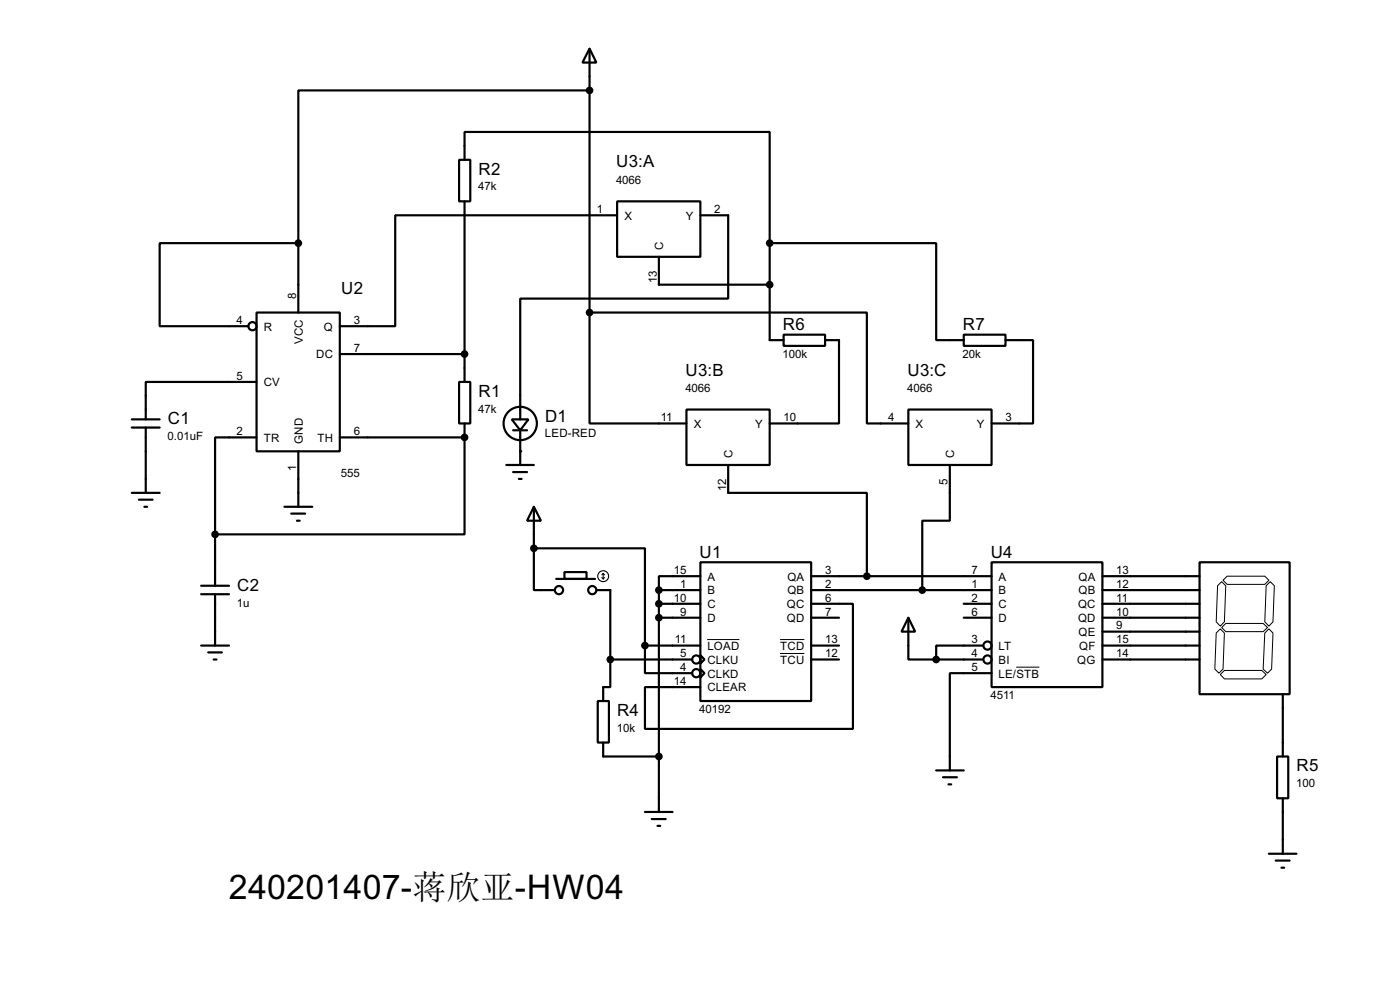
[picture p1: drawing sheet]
<svg xmlns="http://www.w3.org/2000/svg" width="256mm" height="180mm" viewBox="0 0 256 180" stroke-linecap="round" stroke-linejoin="round" font-family="sans-serif">
<g fill="none" stroke="#000" stroke-width=".4">
<path d="M108 8.9l1.3 2.6h-2.6zM108 16.6h-53.3v27.9M108 8.9v48.3M84.1 29.3h2.1v7.6h-2.1zM85.1 29.3v-5.1h55.9v20.3M85.1 36.9v33M113.1 36.9h15.2v10.1h-15.2zM113.1 39.4h-40.7v20.3h-10.1M128.3 39.4h5.1v15.3h-38.1v22.1M47 57.2h15.3v25.4h-15.3zM54.7 44.5h-25.4v15.2h16.2M54.7 44.5v12.7"/>
<path d="M108 57.2h50.8v20.3h7.6M108 57.2v20.3h17.8M120.7 47v5.1h20.3M141 44.5h30.5v17.8h5.1M141 44.5v17.8h2.6M24.2 78.3h5.1M24.2 76.8h5.1M26.7 78.3v11.9M47 69.9h-20.3v6.9M62.3 64.8h22.8M84.1 69.9h2.1v7.6h-2.1zM85.1 77.5v2.6"/>
<path d="M93.8 76.8h3l-1.5 2zM94 78.8h2.6M95.3 78.8v6.3M125.8 75h15.2v10.1h-15.2zM143.6 61.3h7.6v2h-7.6zM151.2 62.3h2.5v15.2h-12.7M166.4 75h15.3v10.1h-15.3zM176.6 61.3h7.6v2h-7.6zM184.2 62.3h5.1v15.2h-7.6M24.2 90.2h5.1M25.5 91.5h2.5M26.5 92.8h.5"/>
<path d="M39.4 97.8v9.4M47 80.1h-7.6v17.7M52.1 92.8h5.1M53.4 94h2.5M54.4 95.3h.5M54.7 82.6v10.2M62.3 80.1h22.8M85.1 80.1v17.7h-45.7M92.8 85.1h5M94 86.4h2.6M95.1 87.7h.5M97.8 92.8l1.3 2.5h-2.5z"/>
<path d="M97.8 92.8v7.6M133.4 85.1v5.1h25.4v15.3M174 85.1v10.2h-5v12.7M36.9 118.2h5.1M36.9 107.2h5.1M36.9 108.8h5.1M38.2 119.4h2.5M39.4 108.8v9.4M97.8 100.4h20.4v17.8M97.8 100.4v7.6h3.9M101.9 106h7.1M103.4 104.7h4.1v1.3h-4.1z"/>
<path d="M109.3 108h2.5v12.7M118.2 118.2v5h8.6M118.2 118.2h10.1M120.7 108h7.6M120.7 110.5h7.6M120.7 113.1h7.6M120.7 108v40.6M128.3 102.9h20.3v25.4h-20.3zM128.3 119.9l.8 .8-.8 .8zM128.3 105.5h-7.6v2.5M148.6 110.5h7.7v22.9h-38.1v-7.6h10.1M148.6 105.5h33.1"/>
<path d="M148.6 108h33.1M148.6 113.1h5.1M148.6 118.2h5.1M166.4 113.1l1.3 2.5h-2.5zM166.4 113.1v7.6h5.1M176.6 110.5h5.1M176.6 113.1h5.1M180.1 118.2h-8.6v2.5M181.7 102.9h20.3v22.9h-20.3zM202 105.5h17.8M202 108h17.8M202 110.5h17.8"/>
<path d="M202 113.1h17.8M202 115.6h17.8M202 118.2h17.8M219.8 102.9h16.5v24.2h-16.5zM39.2 120.7h.5M109.5 128.3h2.1v7.6h-2.1zM110.5 135.9v2.6h10.2M111.8 120.7v5.1h-1.3v2.5M111.8 120.7h15M128.3 122.5l.8 .7-.8 .8zM148.6 120.7h5.1M171.5 120.7h8.6"/>
<path d="M181.7 123.2h-7.7v17.8M202 120.7h17.8M234 138.5h2v7.6h-2zM235 127.1v11.4M118.2 148.6h5M119.4 149.9h2.6M120.5 151.2h.5M171.5 141h5.1M172.8 142.3h2.5M173.8 143.6h.5M232.5 156.3h5M233.7 157.5h2.6"/>
<path d="M234.8 158.8h.5M235 146.1v10.2"/>
<circle cx="46.2" cy="59.7" r=".75"/>
<circle cx="95.3" cy="77.5" r="3.1"/>
<circle cx="102.4" cy="108" r=".75"/>
<circle cx="108.5" cy="108" r=".75"/>
<circle cx="180.9" cy="118.2" r=".75"/>
<circle cx="127.5" cy="123.2" r=".75"/>
<circle cx="127.5" cy="120.7" r=".75"/>
<circle cx="180.9" cy="120.7" r=".75"/>
</g>
<g fill="#000">
<circle cx="85.1" cy="80.1" r=".2"/>
<circle cx="95.3" cy="82.6" r=".2"/>
</g>
<path d="M129.6 117.1h5.9M142.9 117.1h4.5M142.9 119.6h4.5M222.8 115.9l.8-.8 .7 .8-.2 6.6-.8 .7-.7-.7zM223.1 107.2l.7-.7 .8 .7-.3 6.6-.7 .8-.8-.8zM224.1 106.2l.7-.7h6.9l.8 .7-.8 .8h-6.9zM224.6 114.1h6.8l.8 .8-.8 .7h-6.8l-.8-.7zM232 107.2l.7-.7 .8 .7-.3 6.6-.7 .8-.8-.8zM232.5 115.1l.7 .8-.2 6.6-.8 .7-.8-.7 .3-6.6zM186.2 122.1h4.2M223.6 123.5l.7-.8h6.9l.8 .8-.8 .8h-6.9z" fill="none" stroke="#000" stroke-width=".18"/>
<g fill="#000" stroke="#000" stroke-width=".4">
<circle cx="108" cy="16.6" r=".5"/>
<circle cx="54.6" cy="44.5" r=".5"/>
<circle cx="108" cy="57.2" r=".5"/>
<circle cx="141" cy="44.5" r=".5"/>
<circle cx="141" cy="52.1" r=".5"/>
<circle cx="85.1" cy="64.8" r=".5"/>
<circle cx="39.4" cy="97.8" r=".5"/>
<circle cx="85.1" cy="80.1" r=".5"/>
<circle cx="97.8" cy="100.4" r=".5"/>
<circle cx="118.1" cy="118.2" r=".5"/>
<circle cx="120.7" cy="108" r=".5"/>
<circle cx="120.7" cy="113.1" r=".5"/>
<circle cx="120.7" cy="110.5" r=".5"/>
<circle cx="158.8" cy="105.5" r=".5"/>
<circle cx="168.9" cy="108" r=".5"/>
<circle cx="111.8" cy="120.7" r=".5"/>
<circle cx="120.7" cy="138.5" r=".5"/>
<circle cx="171.5" cy="120.7" r=".5"/>
</g>
<g fill="none" stroke="#000" stroke-width=".2">
<path d="M110.3 105.7l.2 .3M110.5 105v1M110.5 105l-.2 .2M110.5 105l.3 .2M110.8 105.7l-.3 .3"/>
<circle cx="110.5" cy="105.5" r="1"/>
</g>
<text font-size="7" x="42" y="164.5">240201407-蒋欣亚-HW04</text>
<g font-size="3.5">
<text x="87.7" y="31.9">R2</text>
<text x="112.9" y="30.7">U3:A</text>
<text x="62.5" y="53.9">U2</text>
<text x="143.4" y="60.5">R6</text>
<text x="176.4" y="60.5">R7</text>
<text x="125.6" y="68.8">U3:B</text>
<text x="166.3" y="68.8">U3:C</text>
<text x="30.8" y="77.6">C1</text>
<text x="87.7" y="72.6">R1</text>
<text x="99.9" y="77.2">D1</text>
<text x="128.2" y="102.1">U1</text>
<text x="181.5" y="102.1">U4</text>
<text x="43.5" y="108.2">C2</text>
<text x="113.1" y="131">R4</text>
<text x="237.5" y="141.2">R5</text>
</g>
<g font-size="2.4">
<text x="87.6" y="34.9">47k</text>
<text x="112.9" y="33.6">4066</text>
<text x="109.4" y="39">1</text>
<text x="114.4" y="40.2">X</text>
<text x="125.6" y="40.2">Y</text>
<text x="130.9" y="39">2</text>
<text x="121.5" y="45.7" transform="rotate(-90 121.5 45.7)">C</text>
<text x="120.3" y="51.9" transform="rotate(-90 120.3 51.9)">13</text>
<text x="43.4" y="59.3">4</text>
<text x="54.2" y="54.7" transform="rotate(-90 54.2 54.7)">8</text>
<text x="64.8" y="59.3">3</text>
<text x="48.3" y="60.5">R</text>
<text x="55.5" y="63" transform="rotate(-90 55.5 63)">VCC</text>
<text x="57.9" y="65.6">DC</text>
<text x="59.3" y="60.5">Q</text>
<text x="64.8" y="64.4">7</text>
<text x="143.4" y="65.5">100k</text>
<text x="176.4" y="65.5">20k</text>
<text x="43.4" y="69.5">5</text>
<text x="48.3" y="70.7">CV</text>
<text x="125.6" y="71.7">4066</text>
<text x="166.2" y="71.7">4066</text>
<text x="87.6" y="75.5">47k</text>
<text x="121.1" y="77.1">11</text>
<text x="143.6" y="77.1">10</text>
<text x="162.7" y="77.1">4</text>
<text x="184.2" y="77.1">3</text>
<text x="30.7" y="80.6">0.01uF</text>
<text x="43.4" y="79.7">2</text>
<text x="48.3" y="80.8">TR</text>
<text x="55.5" y="81.3" transform="rotate(-90 55.5 81.3)">GND</text>
<text x="58.1" y="80.8">TH</text>
<text x="64.8" y="79.7">6</text>
<text x="99.8" y="80.1">LED-RED</text>
<text x="127.1" y="78.3">X</text>
<text x="134.2" y="83.8" transform="rotate(-90 134.2 83.8)">C</text>
<text x="138.3" y="78.3">Y</text>
<text x="167.7" y="78.3">X</text>
<text x="174.8" y="83.8" transform="rotate(-90 174.8 83.8)">C</text>
<text x="178.9" y="78.3">Y</text>
<text x="54.3" y="86.3" transform="rotate(-90 54.3 86.3)">1</text>
<text x="62.5" y="87.3">555</text>
<text x="133" y="89.9" transform="rotate(-90 133 89.9)">12</text>
<text x="173.6" y="88.8" transform="rotate(-90 173.6 88.8)">5</text>
<text x="123.5" y="105.1">15</text>
<text x="124.6" y="107.6">1</text>
<text x="129.6" y="106.3">A</text>
<text x="144.2" y="106.3">QA</text>
<text x="151.2" y="105.1">3</text>
<text x="151.2" y="107.6">2</text>
<text x="178" y="105.1">7</text>
<text x="178" y="107.6">1</text>
<text x="182.9" y="106.3">A</text>
<text x="197.6" y="106.3">QA</text>
<text x="204.5" y="105.1">13</text>
<text x="204.5" y="107.6">12</text>
<text x="43.4" y="111.1">1u</text>
<text x="123.5" y="110.1">10</text>
<text x="124.6" y="112.7">9</text>
<text x="129.6" y="108.8">B</text>
<text x="129.6" y="111.3">C</text>
<text x="129.6" y="113.9">D</text>
<text x="144.1" y="111.3">QC</text>
<text x="144.1" y="113.9">QD</text>
<text x="144.2" y="108.8">QB</text>
<text x="151.2" y="110.1">6</text>
<text x="151.2" y="112.7">7</text>
<text x="178" y="110.1">2</text>
<text x="178" y="112.7">6</text>
<text x="182.9" y="108.8">B</text>
<text x="182.9" y="111.3">C</text>
<text x="182.9" y="113.9">D</text>
<text x="197.5" y="111.3">QC</text>
<text x="197.5" y="113.9">QD</text>
<text x="197.6" y="108.8">QB</text>
<text x="204.5" y="110.1">11</text>
<text x="204.5" y="112.7">10</text>
<text x="123.6" y="117.8">11</text>
<text x="129.6" y="119">LOAD</text>
<text x="142.9" y="119">TCD</text>
<text x="151.2" y="117.8">13</text>
<text x="178" y="117.8">3</text>
<text x="182.9" y="119">LT</text>
<text x="197.6" y="116.4">QE</text>
<text x="197.7" y="119">QF</text>
<text x="204.5" y="115.2">9</text>
<text x="204.5" y="117.8">15</text>
<text x="123.5" y="125.4">14</text>
<text x="124.6" y="120.3">5</text>
<text x="124.6" y="122.8">4</text>
<text x="129.6" y="121.5">CLKU</text>
<text x="129.6" y="124">CLKD</text>
<text x="142.9" y="121.5">TCU</text>
<text x="151.2" y="120.3">12</text>
<text x="178" y="120.3">4</text>
<text x="178" y="122.8">5</text>
<text x="182.9" y="121.5">BI</text>
<text x="182.9" y="124">LE/STB</text>
<text x="197.3" y="121.5">QG</text>
<text x="204.5" y="120.3">14</text>
<text x="128.1" y="130.5">40192</text>
<text x="129.6" y="126.6">CLEAR</text>
<text x="181.5" y="128">4511</text>
<text x="113" y="133.9">10k</text>
<text x="237.5" y="144.1">100</text>
</g>
</svg>
